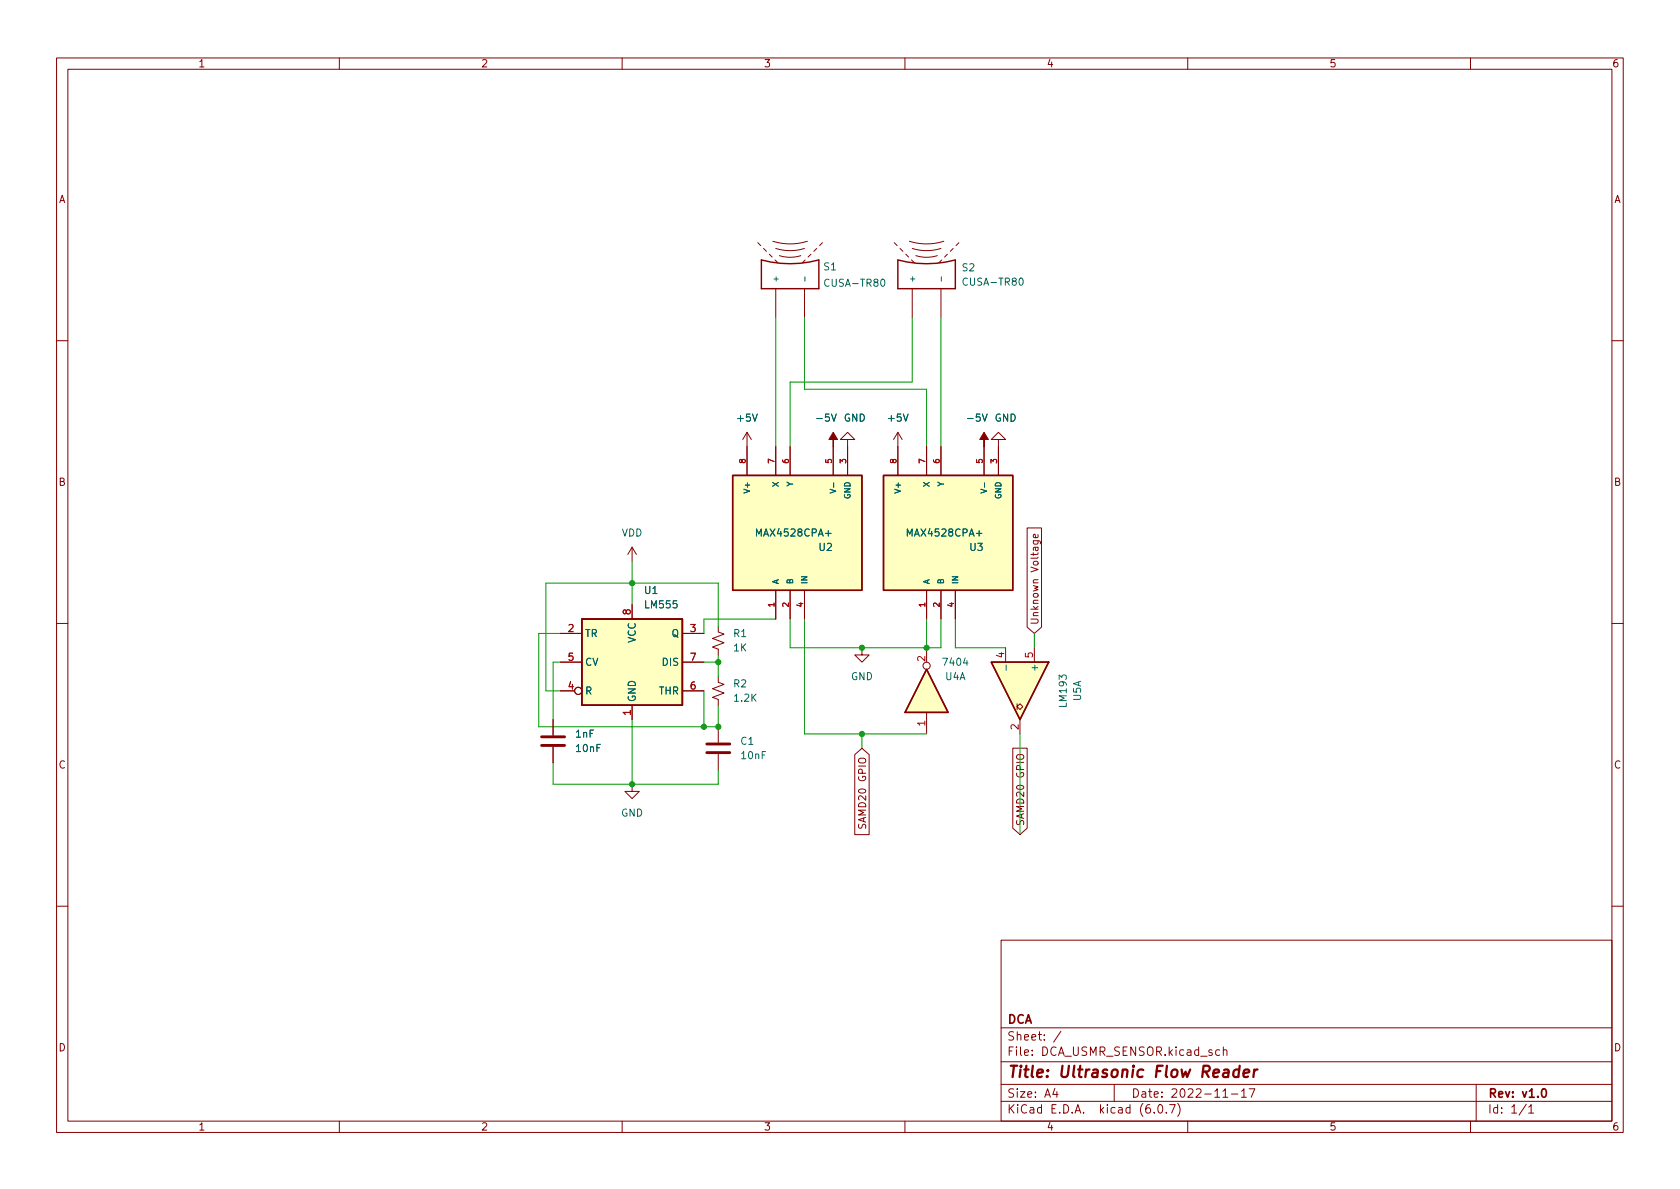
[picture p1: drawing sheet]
<svg xmlns="http://www.w3.org/2000/svg" width="297mm" height="210mm" viewBox="0 0 297 210" stroke-linecap="round" stroke-linejoin="round" font-family="sans-serif">
<g fill="none" stroke="#840000" stroke-width=".18">
<path d="M10 10.2h277v190.1h-277zM12 12.2h273v186.1h-273zM60 10.2v2M110 10.2v2M160 10.2v2M210 10.2v2M260 10.2v2M134 42.9l.5 .5M135 43.9l.5 .5M136 45l.5 .5M136.6 42.7a10.1 10.1 0 0 0 6.2 0M137 46l.5 .5"/>
<path d="M137.2 51v5.1M137.2 43.9l2.1 .4h1.5l1.4-.4M137.8 45.2l1.6 .3 1.1-.1 1.1-.2M142.2 51v5.1M142.4 46l-.5 .5M143.4 45l-.5 .5M144.4 43.9l-.5 .5M145.4 42.9l-.5 .5M158.1 42.9l.5 .5M159.1 43.9l.5 .5M160.1 45l.6 .5M160.8 42.7a10.1 10.1 0 0 0 6.1 0"/>
<path d="M161.2 46l.5 .5M161.3 51v5.1M161.3 43.9l2.2 .4h1.4l1.5-.4M161.9 45.2l1.7 .3 1.1-.1 1-.2M166.4 51v5.1M166.5 46l-.5 .5M167.5 45l-.5 .5M168.5 43.9l-.5 .5M169.5 42.9l-.5 .5M10 60.2h2M132.1 76.4v7.7M132.1 76.4l-.8 1.3"/>
<path d="M132.1 76.4l.7 1.3M137.2 79v5.1M139.7 79v5.1M147.3 79v5.1M149.9 77.7h1.2l-1.2-1.3-1.3 1.3h1.3v6.4M158.7 76.4v7.7M158.7 76.4l-.7 1.3M158.7 76.4l.8 1.3M163.8 79v5.1M166.4 79v5.1M174 79v5.1M176.5 77.7h1.3l-1.3-1.3-1.2 1.3h1.2v6.4"/>
<path d="M285 60.2h2M111.8 96.8v2.5M111.8 96.8l-.8 1.2M111.8 96.8l.7 1.2M181.6 93.4h2.6v17.5l-1.3 1.1-1.3-1.1zM182.7 95.6h1l.3 .3-.1 .3M182.8 95.6l-.1 .4 .2 .2 .6-.1v-.5M183.5 94.5v.4l-.1 .2-.6-.1v-.5h.2l.1 .6M10 110.2h2M99.1 112h3.8M99.1 117.1h3.8M111.8 106.9v2.6"/>
<path d="M120.6 112h3.9M120.6 117.1h3.9M127 110.7v1.1l1 .3-2 .8 2 .8-2 .7 1 .4v1M127 119.6v1l1 .4-2 .8 2 .7-2 .8 1 .4v1M137.2 104.4v5.1M139.7 104.4v5.1M142.2 104.4v5.1M152.4 114.5v1.3h1.3l-1.3 1.3-1.3-1.3h1.3M163.8 104.4v5.1M163.8 114.5v2.6M166.4 104.4v5.1M168.9 104.4v5.1"/>
<path d="M177.8 114.5v2.6M182.9 114.5v2.6M285 110.2h2M97.8 127.2v2.8M97.8 132.1v2.8M99.1 122.2h2.5M111.8 138.7v1.2h1.2l-1.2 1.3-1.3-1.3h1.3M111.8 124.7v2.5M120.6 122.2h3.9M127 128.5v2.8M127 133.3v2.8M151.1 133.4l1.3-1.1 1.3 1.1v14.2h-2.6z"/>
<path d="M163.8 126v3.8M179.1 132.3h2.5v14.2l-1.3 1.1-1.2-1.1zM179.8 124.5v.5l.5-.5 .5 .5-.5 .5-.5-.5v.5M179.9 133.5a.85 .85 0 0 1 1.1 .2 .43 .43 0 0 1-.4 .6h-.4a.43 .43 0 0 1-.5-.3 .43 .43 0 0 1 .2-.5zM180.3 127.2v2.6M151.9 145.7l-.1 .5 .1 .2h.4l.2-.5 .3-.2 .3 .3-.1 .5M10 160.2h2M177 166.3h108v32h-108zM285 160.2h2M60 198.3v2M110 198.3v2M160 198.3v2"/>
<path d="M177 194.8h108M177 191.8h108M177 187.8h108M177 181.8h108M186.5 192.5l-.4 1h1M186.9 193v1M187.6 182.4l-1.3 1.9M197 191.8v3M204.1 196.7v.1M204.9 195.4l.2-.1a.81 .81 0 0 1 .6 .7 .81 .81 0 0 1-.3 .8h-.2a.81 .81 0 0 1-.6-.6 .81 .81 0 0 1 .3-.8zM206.2 196.7v.1M206.8 195.3h1l-.7 1.5"/>
<path d="M208.2 195.1a1.72 1.72 0 0 1 0 2.3M210 198.3v2M215.6 185.7l-.4-.1-.3 .3v.4l.2 .3h.5M216.2 194h.9M216.3 185.8l.2-.2 .4 .1v.9M216.3 185.1v1.5M217.7 193.5h1.2M219.5 193l.4-.5v1.5M219.5 194h.9M220.9 192.5h1l-.7 1.5M260 198.3v2M261 191.8v6.5"/>
<path d="M269.9 195.3l-1.3 1.9M270.3 195.8l.4-.5v1.5M270.3 196.8h.9"/>
<circle cx="163.8" cy="117.7" r=".63"/>
<circle cx="102.2" cy="122.2" r=".63"/>
</g>
<path d="M272.8 192.6l.1-.1a.81 .81 0 0 1 .6 .7 .81 .81 0 0 1-.3 .8h-.1a.81 .81 0 0 1-.6-.6 .81 .81 0 0 1 .3-.8z" fill="none" stroke="#840000" stroke-width=".3"/>
<path d="M219.1 189.2a.66 .66 0 0 0-1 .3l-.1 .6 .2 .3 .2 .1 .6-.1M219.2 188.5l-.3 2M219.9 189.8l1-.2-.1-.4-.5-.1-.4 .3v1l.2 .1 .6-.1M221.8 189.1l-.2 1.4M222.3 189.1l-.3 .1-.3 .3" fill="none" stroke="#840000" stroke-width=".4"/>
<path d="M95.8 131.8h4M95.8 130.3h4M125 133.1h4M125 131.6h4" fill="none" stroke="#840000" stroke-width=".51"/>
<g fill="#ffffc2" stroke="#ffffc2" stroke-width=".18">
<path d="M102.9 109.5h17.7v15.2h-17.7z"/>
<path d="M156.2 84.1h22.9v20.3h-22.9z"/>
<path d="M129.5 84.1h22.9v20.3h-22.9z"/>
<path d="M163.8 118.4l3.8 7.6h-7.6z"/>
<path d="M175.3 117.1h10.1l-5.1 10.1z"/>
</g>
<path d="M134.6 46a19.6 19.6 0 0 0 10.2 0v5h-10.2zM158.7 46v5h10.2v-5a19.6 19.6 0 0 1-10.1 0M129.5 84.1h22.9v20.3h-22.9zM156.2 84.1h22.9v20.3h-22.9zM102.9 109.5h17.7v15.2h-17.7zM163.8 118.4l3.8 7.6h-7.6zM175.3 117.1h10.1l-5.1 10.1z" fill="none" stroke="#840000" stroke-width=".25"/>
<path d="M142.3 48.9v.8M166.4 48.9v.8M146.8 86.5l1 .4-1 .3M173.4 86.5l1 .4-1 .3M177.9 117.6v1" fill="none" stroke="#006464" stroke-width=".18"/>
<g fill="#840000" stroke="#840000" stroke-width=".18">
<path d="M147.3 76.4l.8 1.3h-.8v1.3v-1.3h-.7z"/>
<path d="M174 76.4l.8 1.3h-.8v1.3v-1.3h-.8z"/>
</g>
<g fill="none" stroke="#009600" stroke-width=".18">
<path d="M137.2 56.1v22.9M142.2 56.1v12.7h21.6v10.2M161.3 56.1v11.5h-21.6v11.4M166.4 56.1v22.9M111.8 99.3v7.6M99.1 117.1h-1.3v10.1M99.1 112h-3.9v16.5h31.8v-3.8M124.5 117.1h2.5M127 110.7v-7.6h-30.5v19.1h2.6M127 115.8v3.8M137.2 109.5h-12.7v2.5M139.7 109.5v5h26.7v-5"/>
<path d="M142.2 109.5v20.3h21.6M163.8 109.5v5M168.9 109.5v5h8.9M182.9 112v2.5M97.8 134.9v3.8h29.2v-2.6M111.8 127.2v11.5M124.5 122.2v6.3M152.4 129.8v2.5M180.3 129.8v17.8"/>
</g>
<g fill="#009600" stroke="#009600" stroke-width=".18">
<circle cx="124.5" cy="128.5" r=".46"/>
<circle cx="111.8" cy="138.7" r=".46"/>
<circle cx="127" cy="128.5" r=".46"/>
<circle cx="111.8" cy="103.1" r=".46"/>
<circle cx="127" cy="117.1" r=".46"/>
<circle cx="152.4" cy="114.5" r=".46"/>
<circle cx="163.8" cy="114.5" r=".46"/>
<circle cx="152.4" cy="129.8" r=".46"/>
</g>
<text font-size="2.8" fill="#840000" x="178" y="190.6">Title: Ultrasonic Flow Reader</text>
<g font-size="2.1" fill="#840000">
<text x="178" y="184">Sheet: /</text>
<text x="178" y="181">DCA</text>
<text x="178" y="186.7">File: DCA_USMR_SENSOR.kicad_sch</text>
<text x="178" y="196.9">KiCad E.D.A. kicad (6.0.7)</text>
<text x="178" y="194.1">Size: A4</text>
<text x="200" y="194.1">Date: 2022-11-17</text>
<text x="263" y="194.1">Rev: v1.0</text>
<text x="263" y="196.9">Id: 1/1</text>
</g>
<g font-size="1.8" fill="#840000">
<text x="35" y="11.9">1</text>
<text x="85" y="11.9">2</text>
<text x="135" y="11.9">3</text>
<text x="185" y="11.9">4</text>
<text x="235" y="11.9">5</text>
<text x="285" y="11.9">6</text>
<text x="10.3" y="35.9">A</text>
<text x="285.3" y="35.9">A</text>
<text x="10.3" y="85.9">B</text>
<text x="285.3" y="85.9">B</text>
<text x="183.6" y="110.6" transform="rotate(-90 183.6 110.6)">Unknown Voltage</text>
<text x="10.3" y="135.9">C</text>
<text x="285.3" y="135.9">C</text>
<text x="153.1" y="145.8" transform="rotate(-90 153.1 145.8)">SAMD20 GPIO</text>
<text x="181.1" y="146.1" transform="rotate(-90 181.1 146.1)">SAMD20 GPIO</text>
<text x="10.3" y="185.9">D</text>
<text x="285.3" y="185.9">D</text>
<text x="35" y="199.9">1</text>
<text x="85" y="199.9">2</text>
<text x="135" y="199.9">3</text>
<text x="185" y="199.9">4</text>
<text x="235" y="199.9">5</text>
<text x="285" y="199.9">6</text>
</g>
<g font-size="1.8" fill="#006464">
<text x="145.7" y="47.8">S1</text>
<text x="170.1" y="48">S2</text>
<text x="146.2" y="50.7">CUSA-TR80</text>
<text x="170.6" y="50.5">CUSA-TR80</text>
<text x="130.5" y="74.5">+5V</text>
<text x="144.7" y="74.5">-5V</text>
<text x="149.2" y="74.5">GND</text>
<text x="157.2" y="74.5">+5V</text>
<text x="171.3" y="74.5">-5V</text>
<text x="175.8" y="74.5">GND</text>
<text x="109.9" y="94.9">VDD</text>
<text x="134" y="94.9">MAX4528CPA+</text>
<text x="160.7" y="94.9">MAX4528CPA+</text>
<text x="144.8" y="97.4">U2</text>
<text x="171.5" y="97.4">U3</text>
<text x="114" y="105">U1</text>
<text x="114.2" y="107.6">LM555</text>
<text x="103.4" y="112.6">TR</text>
<text x="112.4" y="113.7" transform="rotate(-90 112.4 113.7)">VCC</text>
<text x="118.8" y="112.6">Q</text>
<text x="129.7" y="112.6">R1</text>
<text x="103.4" y="117.7">CV</text>
<text x="117.2" y="117.7">DIS</text>
<text x="129.7" y="115.2">1K</text>
<text x="166.9" y="117.7">7404</text>
<text x="183.5" y="118.2" transform="rotate(-90 183.5 118.2)">+</text>
<text x="103.4" y="122.8">R</text>
<text x="112.4" y="124.2" transform="rotate(-90 112.4 124.2)">GND</text>
<text x="116.5" y="122.8">THR</text>
<text x="129.7" y="121.5">R2</text>
<text x="129.9" y="124.1">1.2K</text>
<text x="150.4" y="120.3">GND</text>
<text x="167.1" y="120.3">U4A</text>
<text x="188.6" y="124.9" transform="rotate(-90 188.6 124.9)">LM193</text>
<text x="191.1" y="123.9" transform="rotate(-90 191.1 123.9)">U5A</text>
<text x="101.8" y="130.4">1nF</text>
<text x="131" y="131.7">C1</text>
<text x="101.9" y="133">10nF</text>
<text x="131.2" y="134.2">10nF</text>
<text x="109.8" y="144.4">GND</text>
</g>
<g font-size="1.8" fill="#a90000">
<text x="100.5" y="111.8">2</text>
<text x="111.5" y="108.7" transform="rotate(-90 111.5 108.7)">8</text>
<text x="122.1" y="111.8">3</text>
<text x="100.5" y="116.8">5</text>
<text x="122.1" y="116.8">7</text>
<text x="163.6" y="116.9" transform="rotate(-90 163.6 116.9)">2</text>
<text x="177.5" y="116.3" transform="rotate(-90 177.5 116.3)">4</text>
<text x="182.6" y="116.3" transform="rotate(-90 182.6 116.3)">5</text>
<text x="100.5" y="121.9">4</text>
<text x="122.1" y="121.9">6</text>
<text x="111.5" y="126.5" transform="rotate(-90 111.5 126.5)">1</text>
<text x="163.6" y="128.4" transform="rotate(-90 163.6 128.4)">1</text>
<text x="180.1" y="129" transform="rotate(-90 180.1 129)">2</text>
</g>
<g font-size="1.4" fill="#006464">
<text x="137.7" y="50" transform="rotate(-90 137.7 50)">+</text>
<text x="161.8" y="50" transform="rotate(-90 161.8 50)">+</text>
<text x="132.6" y="86.9" transform="rotate(-90 132.6 86.9)">V+</text>
<text x="137.7" y="86" transform="rotate(-90 137.7 86)">X</text>
<text x="140.2" y="86" transform="rotate(-90 140.2 86)">Y</text>
<text x="147.8" y="86.5" transform="rotate(-90 147.8 86.5)">V-</text>
<text x="150.4" y="88.2" transform="rotate(-90 150.4 88.2)">GND</text>
<text x="159.3" y="86.9" transform="rotate(-90 159.3 86.9)">V+</text>
<text x="164.3" y="86" transform="rotate(-90 164.3 86)">X</text>
<text x="166.9" y="86" transform="rotate(-90 166.9 86)">Y</text>
<text x="174.5" y="86.5" transform="rotate(-90 174.5 86.5)">V-</text>
<text x="177" y="88.2" transform="rotate(-90 177 88.2)">GND</text>
<text x="137.7" y="103.4" transform="rotate(-90 137.7 103.4)">A</text>
<text x="140.2" y="103.4" transform="rotate(-90 140.2 103.4)">B</text>
<text x="142.7" y="103.4" transform="rotate(-90 142.7 103.4)">IN</text>
<text x="164.3" y="103.4" transform="rotate(-90 164.3 103.4)">A</text>
<text x="166.9" y="103.4" transform="rotate(-90 166.9 103.4)">B</text>
<text x="169.4" y="103.4" transform="rotate(-90 169.4 103.4)">IN</text>
</g>
<g font-size="1.4" fill="#a90000">
<text x="131.8" y="81.9" transform="rotate(-90 131.8 81.9)">8</text>
<text x="136.9" y="81.9" transform="rotate(-90 136.9 81.9)">7</text>
<text x="139.4" y="81.9" transform="rotate(-90 139.4 81.9)">6</text>
<text x="147.1" y="81.9" transform="rotate(-90 147.1 81.9)">5</text>
<text x="149.6" y="81.9" transform="rotate(-90 149.6 81.9)">3</text>
<text x="158.5" y="81.9" transform="rotate(-90 158.5 81.9)">8</text>
<text x="163.6" y="81.9" transform="rotate(-90 163.6 81.9)">7</text>
<text x="166.1" y="81.9" transform="rotate(-90 166.1 81.9)">6</text>
<text x="173.7" y="81.9" transform="rotate(-90 173.7 81.9)">5</text>
<text x="176.3" y="81.9" transform="rotate(-90 176.3 81.9)">3</text>
<text x="136.9" y="107.3" transform="rotate(-90 136.9 107.3)">1</text>
<text x="139.4" y="107.3" transform="rotate(-90 139.4 107.3)">2</text>
<text x="142" y="107.3" transform="rotate(-90 142 107.3)">4</text>
<text x="163.6" y="107.3" transform="rotate(-90 163.6 107.3)">1</text>
<text x="166.1" y="107.3" transform="rotate(-90 166.1 107.3)">2</text>
<text x="168.7" y="107.3" transform="rotate(-90 168.7 107.3)">4</text>
</g>
</svg>
